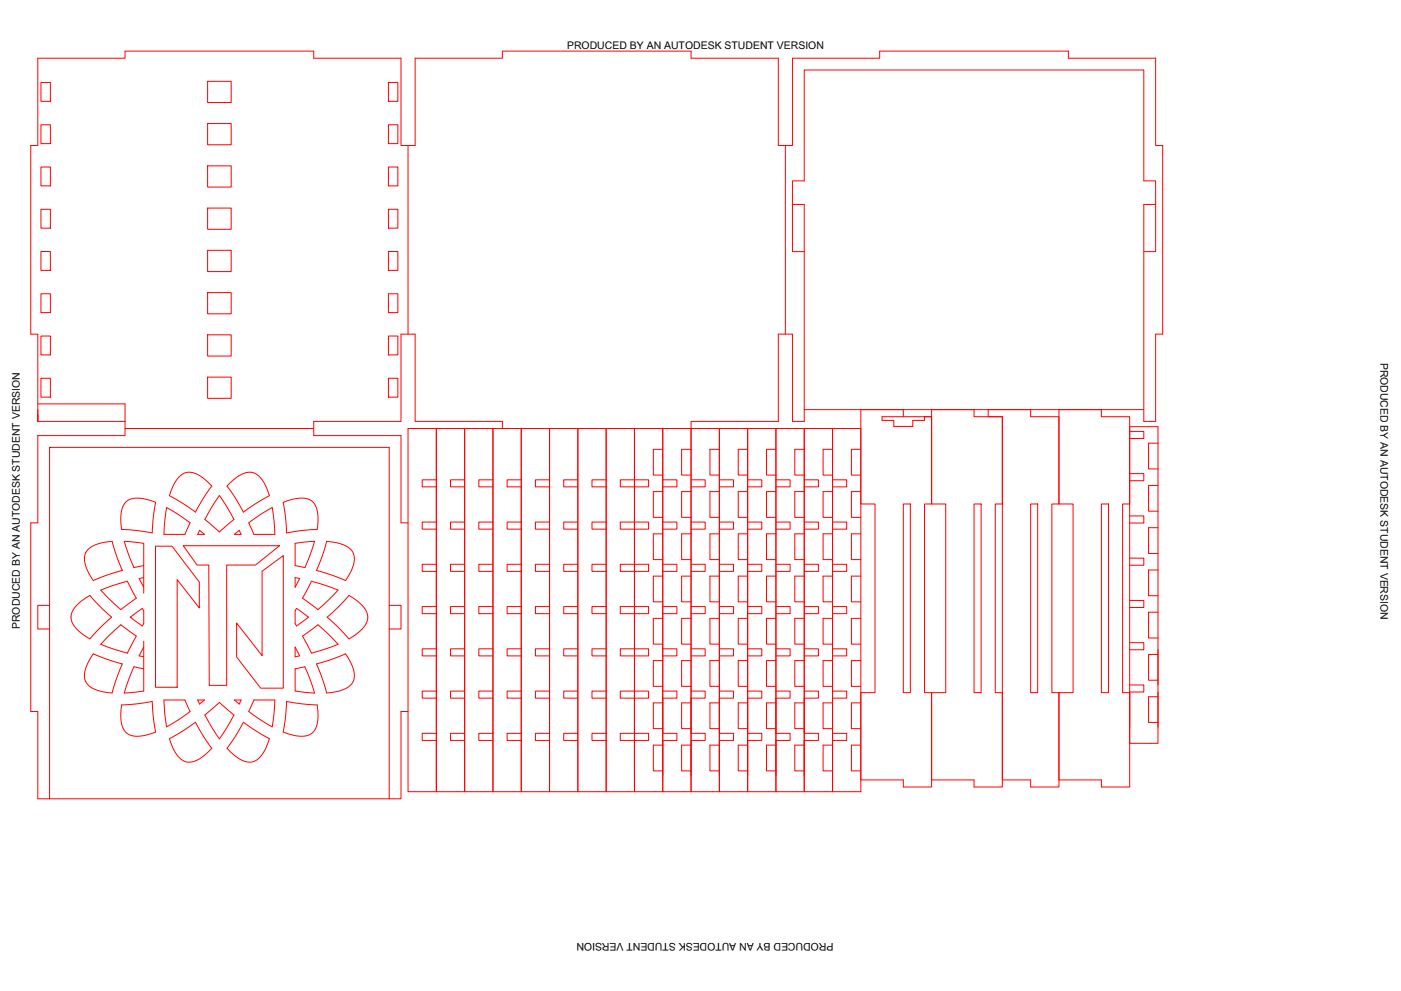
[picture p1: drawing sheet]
<svg xmlns="http://www.w3.org/2000/svg" width="594mm" height="420mm" viewBox="0 0 594 420" stroke-linecap="round" stroke-linejoin="round" font-family="sans-serif">
<!-- layer: Cut -->
<g fill="none" stroke="#f00" stroke-width=".42">
<path d="M17.4 35h4v8h-4zM88 34.5h10v9h-10zM164.7 35h4v8h-4zM17.4 52.9h4v8h-4zM88 52.4h10v9h-10zM164.7 52.9h4v8h-4zM17.4 70.8h4v8h-4zM88 70.3h10v9h-10zM164.7 70.8h4v8h-4zM173 61.7v80M333 61.7v80M17.4 88.7h4v8h-4z"/>
<path d="M88 88.2h10v9h-10zM164.7 88.7h4v8h-4zM336 86.7h5v87h144v-87h5M17.4 106.6h4v8h-4zM88 106.1h10v9h-10zM164.7 106.6h4v8h-4zM341 106.7h-5v-30h5v-47h144v47h5v30h-5M17.4 124.5h4v8h-4zM88 124.1h10v9h-10zM164.7 124.5h4v8h-4zM17.4 142.5h4v8h-4zM88 159.9h10v9h-10z"/>
<path d="M88 142h10v9h-10zM164.7 142.5h4v8h-4zM16 178.7v-37h-3v-80h3v-37h37v-3h80v3h37v37h6v-37h37v-3h80v3h37v37h6v-37h37v-3h80v3h37v37h3v80h-3v37h-5M16 178.7h37v6h-37v37h-3v80h3v37h154v-37h3M16 175.7v3M17.4 160.4h4v8h-4zM164.7 160.4h4v8h-4zM341 178.7h-5v-37h-6v37h-37v3M365 173.7h18v3h12v37h-3v80h3v40h-12v-3h-18v-37h6v-80h-6zM383 176.7h-9v1.5h5v2.6h8.1v-2.6h4.9v-1.5h3M395 173.7h18v3h12v37h-3v80h3v40h-12v-3h-18v-37h6v-80h-6zM419 173.7h18v3h12v37h-3v80h3v40h-12v-3h-12v-154h-6z"/>
<path d="M449 173.7h18v3h12v37h-3v80h3v40h-12v-3h-18v-37h6v-80h-6zM21 189.7h144M53 181.7h80M173 181.7h12v154h-12zM185 181.7v154h12v-154M185 181.7h12M197 181.7v154h12v-154M197 181.7h12M209 181.7v154h12v-154M209 181.7h12M213 181.7v-3h-37v-37h-6v37h-37v6h37v37h3M221 181.7v154h12v-154"/>
<path d="M221 181.7h12M233 181.7v154h12v-154M233 181.7h12M245 181.7v154h12v-154M245 181.7h12M257 181.7v154h12v-154M257 181.7h12M269 181.7v154h12v-154v154h12v-154M269 181.7h96v154h-12v-154v154h-12v-154v154h-12v-154v154h-12v-154v154h-12v-154v154h-12v-154M281 190.5h-4v10.9h4M293 190.5h-4v10.9h4M305 190.5h-4v10.9h4"/>
<path d="M317 190.5h-4v10.9h4M329 190.5h-4v10.9h4M341 190.5h-4v10.9h4M353 190.5h-4v10.9h4M365 190.5h-4v10.9h4M479 180.9h12v134.3h-12zM479 182.9h6v3h-6M491 187.9h-4v10.9h4M53.1 213.2a8.2 8.2 0 0 1 8.7-1.6l4.2 1.4-1 6.1-.5 6.8-6.7-1-6.2-.4a14.4 14.4 0 0 1 1.5-11.3zM70.6 215.2l4.9 2.9 5.1 3.6-2.2 4.9h-8.9zM76.2 202a6.5 6.5 0 0 1 8.9-.1l4.7 4.2-3.5 5.1-3.4 5.9-5.7-3.8-5.4-3.1a19 19 0 0 1 4.4-8.2zM93 210.1l3.1 4.7 3.1 5.4-6.2 5.3-6.1-5.3 3-5.4z"/>
<path d="M97.1 205.2a12.2 12.2 0 0 1 9.4-5 9.3 9.3 0 0 1 6.6 6.8l1.1 3.2-5.4 3.1-5.6 3.8-3.4-5.9-3.5-5.1zM120.1 213a13.8 13.8 0 0 1 11.8-.8 9.4 9.4 0 0 1 2.9 8.9l-.3 3.4-6.2 .4-6.8 1-.5-6.8zM185 203.4h-6v3h6M197 203.4h-6v3h6M209 203.4h-6v3h6M221 203.4h-6v3h6M233 203.4h-6v3h6M245 203.4h-6v3h6M257 203.4h-6v3h6M263 203.4h12v3h-12zM281 208.4h-4v11h4M281 203.4h6v3h-6"/>
<path d="M293 208.4h-4v11h4M293 203.4h6v3h-6M305 208.4h-4v11h4M305 203.4h6v3h-6M317 208.4h-4v11h4M317 203.4h6v3h-6M329 208.4h-4v11h4M329 203.4h6v3h-6M341 208.4h-4v11h4M341 203.4h6v3h-6M353 208.4h-4v11h4M353 203.4h6v3h-6"/>
<path d="M365 208.4h-4v11h4M383 213.7h3v80h-3zM413 213.7h3v80h-3zM437 213.7h3v80h-3zM467 213.7h3v80h-3zM479 218.7h6v3h-6M479 200.8h6v3h-6M491 205.8h-4v10.9h4M37.2 233.1a14.9 14.9 0 0 1 10.3-3.5l1.8 5.9 2.6 6.4-6.6 1.9-5.8 2.3a13.6 13.6 0 0 1-3.4-11.3zM60.9 239.8l-4.1 .8-2.4-5.8-1.7-5.3 8.2 .9v21.1M65.9 231.6h7l11.6 15.2v11l-9.4-12v45.6h-9.2zM77.7 231.4h40.8l-10.2 8.2h-12.2v51h-7.4l-.2-51h-5z"/>
<path d="M84.6 224.8l2.1 1.8h-2.9zM99.4 226.6l2-1.8 .8 1.8zM105.5 221.7l5.1-3.6 4.8-2.9 1.2 11.4h-8.9zM125.1 230.4l8.3-.9-1.8 5.3-2.3 5.8-4.2-.8zM138.5 229.6a14.2 14.2 0 0 1 10.7 3.9 8.2 8.2 0 0 1-.4 8.8l-2.3 3.8-5.8-2.3-6.5-1.9 2.5-6.4zM185 239.2h-6v3.1h6M185 221.3h-6v3h6M197 239.2h-6v3.1h6M197 221.3h-6v3h6M209 239.2h-6v3.1h6M209 221.3h-6v3h6M221 239.2h-6v3.1h6"/>
<path d="M221 221.3h-6v3h6M233 239.2h-6v3.1h6M233 221.3h-6v3h6M245 239.2h-6v3.1h6M245 221.3h-6v3h6M257 239.2h-6v3.1h6M257 221.3h-6v3h6M263 239.2h12v3.1h-12zM263 221.3h12v3h-12zM281 226.3h-4v11h4M281 239.2h6v3.1h-6M281 221.3h6v3h-6"/>
<path d="M293 226.3h-4v11h4M293 239.2h6v3.1h-6M293 221.3h6v3h-6M305 226.3h-4v11h4M305 239.2h6v3.1h-6M305 221.3h6v3h-6M317 226.3h-4v11h4M317 239.2h6v3.1h-6M317 221.3h6v3h-6M329 226.3h-4v11h4M329 239.2h6v3.1h-6M329 221.3h6v3h-6"/>
<path d="M341 226.3h-4v11h4M341 239.2h6v3.1h-6M341 221.3h6v3h-6M353 226.3h-4v11h4M353 239.2h6v3.1h-6M353 221.3h6v3h-6M365 226.3h-4v11h4M479 236.6h6v3h-6M491 223.7h-4v11h4M21 256.7h-5v10h5M33 256.1l5.1-3.6 4.2 4.5 5 4.7-5 4.6-4.2 4.6a13.7 13.7 0 0 1-8-8.7 7.3 7.3 0 0 1 2.9-6.1zM42.7 250.2l11.3-3.8 3.8 7.2-6.5 4.8-4.7-4.1z"/>
<path d="M60.9 244.9l-1.9 .4 1.9 3.7M111.1 242.2l9-6.6v56.2h-9.6l-10.2-13.2v-14.4l10.8 13.8zM125.1 244.9l2 .4-2 3.7zM125.7 258l5.1 3.7-5.1 3.7-.6-1v-5.5zM132.1 246.4l11.2 3.8-3.8 4.1-4.7 4.1-6.5-4.8zM165 256.7h5v10h-5M185 257.2h-6v3h6M197 257.2h-6v3h6M209 257.2h-6v3h6M221 257.2h-6v3h6M233 257.2h-6v3h6M245 257.2h-6v3h6"/>
<path d="M257 257.2h-6v3h6M263 257.2h12v3h-12zM281 244.3h-4v10.9h4M281 257.2h6v3h-6M293 244.3h-4v10.9h4M293 257.2h6v3h-6M305 244.3h-4v10.9h4M305 257.2h6v3h-6M317 244.3h-4v10.9h4M317 257.2h6v3h-6M329 244.3h-4v10.9h4M329 257.2h6v3h-6"/>
<path d="M341 244.3h-4v10.9h4M341 257.2h6v3h-6M353 244.3h-4v10.9h4M353 257.2h6v3h-6M365 244.3h-4v10.9h4M479 254.6h6v3h-6M491 259.6h-4v10.9h4M491 241.7h-4v10.9h4M39.5 277.2l5.8 2.3 6.6 2-2.6 6.4-1.8 5.9a13.7 13.7 0 0 1-10.9-4.4 9.3 9.3 0 0 1 1.2-9.3zM45.6 270.1l5.7-5.2 6.5 4.8-3.8 7.2-11.3-3.7zM55.3 261.7h.1M55.3 261.7l5-3.7 .6 .9v5.5l-.6 1z"/>
<path d="M60.9 271.8v21.2l-8.2 .8 1.7-5.3 2.4-5.8 4.1 .8M60.9 274.4l-1.9 3.7 1.9 .3M125.1 274.4l2 3.7-2 .3zM128.3 269.7l6.5-4.8 4.7 4.2 3.8 4.1-11.2 3.7zM138.7 261.7l5.1-4.7 4.2-4.5a14.1 14.1 0 0 1 7.9 8.2 8.2 8.2 0 0 1-4.3 7.7l-3.6 2.5-4.2-4.6zM185 275.1h-6v3h6M197 275.1h-6v3h6M209 275.1h-6v3h6M221 275.1h-6v3h6M233 275.1h-6v3h6M245 275.1h-6v3h6M257 275.1h-6v3h6"/>
<path d="M263 275.1h12v3h-12zM281 262.2h-4v10.9h4M281 275.1h6v3h-6M293 262.2h-4v10.9h4M293 275.1h6v3h-6M305 262.2h-4v10.9h4M305 275.1h6v3h-6M317 262.2h-4v10.9h4M317 275.1h6v3h-6M329 262.2h-4v10.9h4M329 275.1h6v3h-6M341 262.2h-4v10.9h4"/>
<path d="M341 275.1h6v3h-6M353 262.2h-4v10.9h4M353 275.1h6v3h-6M365 262.2h-4v10.9h4M479 272.5h6v3h-6M491 277.5h-4v10.9h4M491 275.5v14.9M51.6 298.9l6.2-.4 6.7-1.1 .5 6.8 1 6.1a13.7 13.7 0 0 1-11.8 .9 9.3 9.3 0 0 1-3-8.9zM69.5 296.8h8.9l2.2 4.9-5.1 3.6-4.9 2.8zM83.8 296.8h2.9l-2.1 1.7zM99.4 296.8h2.8l-.8 1.7zM107.7 296.8h8.9l-1.2 11.3-4.8-2.8-5.1-3.6z"/>
<path d="M121.5 297.4l6.8 1.1 6.2 .4a13.7 13.7 0 0 1-1.9 11.6 9.3 9.3 0 0 1-9.3 .9l-3.2-1.1 .9-6.1zM125.1 283.5l4.2-.8 2.3 5.8 1.8 5.3-8.3-.8zM134.2 281.5l6.5-2 5.8-2.3a13.6 13.6 0 0 1 3.4 11.3 9.3 9.3 0 0 1-8 4.9l-3.4 .4-1.8-5.9zM185 293h-6v3h6M197 293h-6v3h6M209 293h-6v3h6M221 293h-6v3h6M233 293h-6v3h6M245 293h-6v3h6M257 293h-6v3h6M263 293h12v3h-12zM281 298h-4v10.9h4"/>
<path d="M281 280.1h-4v10.9h4M281 293h6v3h-6M293 298h-4v10.9h4M293 280.1h-4v10.9h4M293 293h6v3h-6M305 298h-4v10.9h4M305 280.1h-4v10.9h4M305 293h6v3h-6M317 298h-4v10.9h4M317 280.1h-4v10.9h4M317 293h6v3h-6M329 298h-4v10.9h4"/>
<path d="M329 280.1h-4v10.9h4M329 293h6v3h-6M341 298h-4v10.9h4M341 280.1h-4v10.9h4M341 293h6v3h-6M353 298h-4v10.9h4M353 280.1h-4v10.9h4M353 293h6v3h-6M365 298h-4v10.9h4M365 280.1h-4v10.9h4M479 290.4h6v3h-6v14.9M491 295.4h-4v10.9h4"/>
<path d="M491 293.4v14.9M71.8 313.2l5.4-3.1 5.7-3.9 3.4 6 3.5 5.1a14.3 14.3 0 0 1-9.8 5.9 8.3 8.3 0 0 1-6.6-5.9zM86.9 303.1l6.1-5.3 6.2 5.3-3.1 5.5-3.1 4.7-3.1-4.7zM103.2 306.2l5.6 3.9 5.4 3.1a14.5 14.5 0 0 1-6.2 9.5 8.2 8.2 0 0 1-8.5-2.4l-3.2-3 3.5-5.1zM185 310.9h-6v3h6M197 310.9h-6v3h6M209 310.9h-6v3h6M221 310.9h-6v3h6M233 310.9h-6v3h6M245 310.9h-6v3h6M257 310.9h-6v3h6M263 310.9h12v3h-12z"/>
<path d="M281 315.9h-4v10.9h4M281 310.9h6v3h-6M293 315.9h-4v10.9h4M293 310.9h6v3h-6M305 315.9h-4v10.9h4M305 310.9h6v3h-6M317 315.9h-4v10.9h4M317 310.9h6v3h-6M329 315.9h-4v10.9h4M329 310.9h6v3h-6M341 315.9h-4v10.9h4M341 310.9h6v3h-6"/>
<path d="M353 315.9h-4v10.9h4M353 310.9h6v3h-6M365 315.9h-4v10.9h4"/>
</g>
<!-- layer: 0 -->
<path d="M21 189.7h.1" fill="none" stroke="#000" stroke-width=".42"/>
<path d="M16 173.7v5M16 171.2h37v7.5M341 173.7v5M485 173.7v5M21 189.7v149M165 189.7v149" fill="none" stroke="#f00" stroke-width=".42"/>
<g font-size="4.4">
<text x="240.5" y="20.7">PRODUCED BY AN AUTODESK STUDENT VERSION</text>
<text x="585.4" y="153.8" transform="rotate(90 585.4 153.8)">PRODUCED BY AN AUTODESK STUDENT VERSION</text>
<text x="8.4" y="266.7" transform="rotate(-90 8.4 266.7)">PRODUCED BY AN AUTODESK STUDENT VERSION</text>
<text x="353.4" y="399.8" transform="rotate(-180 353.4 399.8)">PRODUCED BY AN AUTODESK STUDENT VERSION</text>
</g>
</svg>
